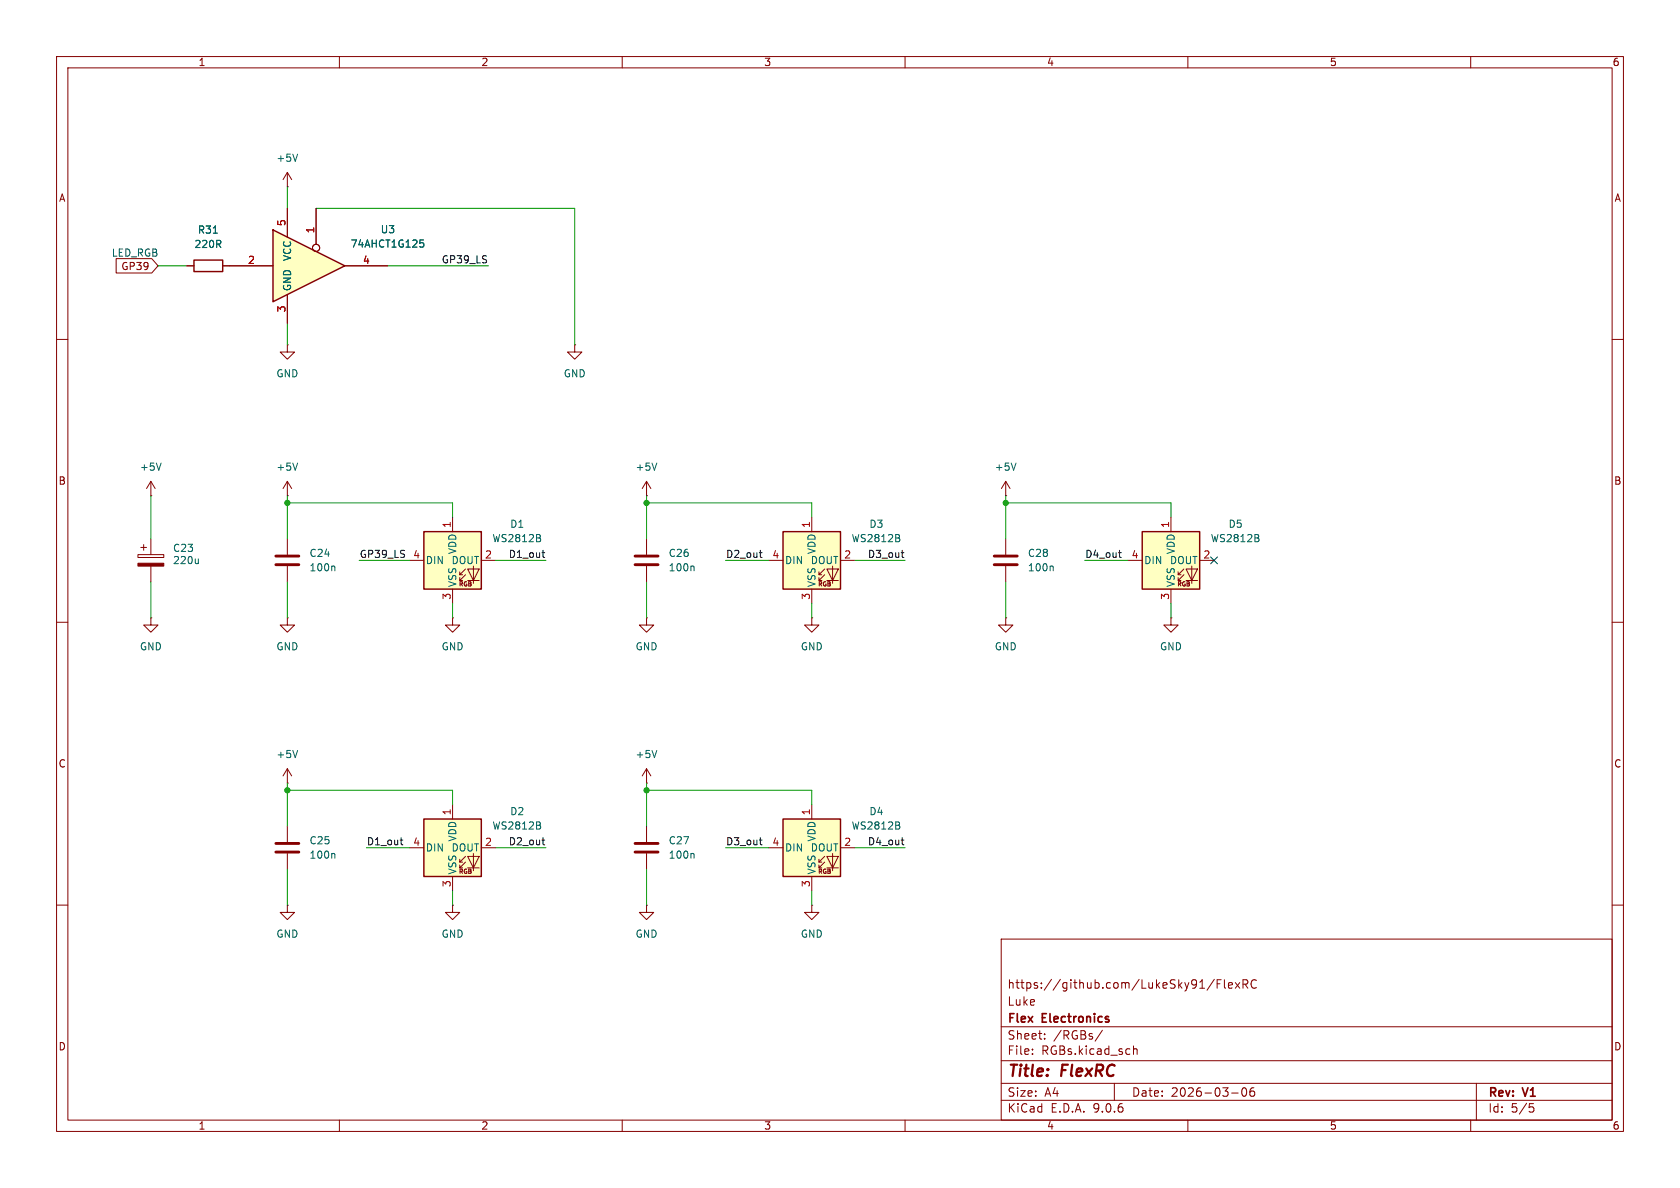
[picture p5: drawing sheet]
(kicad_sch
 (version 20250114)
 (generator "eeschema")
 (generator_version "9.0")
 (paper "A4")
 (title_block
  (title "FlexRC")
  (date "2026-03-06")
  (rev "V1")
  (company "Flex Electronics")
  (comment 1 "Luke")
  (comment 2 "https://github.com/LukeSky91/FlexRC"))
 (lib_symbols
  (symbol "74xGxx:74AHCT1G125" (exclude_from_sim no) (in_bom yes) (on_board yes)
   (property "Reference" "U" (at -2.54 3.81 0) (effects (font (size 1.27 1.27))))
   (property "Value" "74AHCT1G125" (at 0 -3.81 0) (effects (font (size 1.27 1.27))))
   (property "Footprint" "" (at 0 0 0) (effects (font (size 1.27 1.27)) (hide yes)))
   (property "Datasheet" "http://www.ti.com/lit/sg/scyt129e/scyt129e.pdf" (at 0 0 0) (effects (font (size 1.27 1.27)) (hide yes)))
   (property "Description" "Single Buffer Gate Tri-State, Low-Voltage CMOS" (at 0 0 0) (effects (font (size 1.27 1.27)) (hide yes)))
   (symbol "74AHCT1G125_0_1"
    (polyline (pts (xy -7.62 6.35) (xy -7.62 -6.35) (xy 5.08 0) (xy -7.62 6.35)) (stroke (width 0.254) (type default)) (fill (type background))))
   (symbol "74AHCT1G125_1_1"
    (pin input line (at -15.24 0 0) (length 7.62) (name "~" (effects (font (size 1.27 1.27)))) (number "2" (effects (font (size 1.27 1.27)))))
    (pin power_in line (at -5.08 10.16 270) (length 5.08) (name "VCC" (effects (font (size 1.27 1.27)))) (number "5" (effects (font (size 1.27 1.27)))))
    (pin power_in line (at -5.08 -10.16 90) (length 5.08) (name "GND" (effects (font (size 1.27 1.27)))) (number "3" (effects (font (size 1.27 1.27)))))
    (pin input inverted (at 0 10.16 270) (length 7.62) (name "~" (effects (font (size 1.27 1.27)))) (number "1" (effects (font (size 1.27 1.27)))))
    (pin tri_state line (at 12.7 0 180) (length 7.62) (name "~" (effects (font (size 1.27 1.27)))) (number "4" (effects (font (size 1.27 1.27))))))
   (embedded_fonts no))
  (symbol "Device:C"
   (pin_numbers (hide yes))
   (pin_names
    (offset 0.254)) (exclude_from_sim no) (in_bom yes) (on_board yes)
   (property "Reference" "C" (at 0.635 2.54 0) (effects (font (size 1.27 1.27)) (justify left)))
   (property "Value" "C" (at 0.635 -2.54 0) (effects (font (size 1.27 1.27)) (justify left)))
   (property "Footprint" "" (at 0.9652 -3.81 0) (effects (font (size 1.27 1.27)) (hide yes)))
   (property "Datasheet" "~" (at 0 0 0) (effects (font (size 1.27 1.27)) (hide yes)))
   (property "Description" "Unpolarized capacitor" (at 0 0 0) (effects (font (size 1.27 1.27)) (hide yes)))
   (symbol "C_0_1"
    (polyline (pts (xy -2.032 0.762) (xy 2.032 0.762)) (stroke (width 0.508) (type default)) (fill (type none)))
    (polyline (pts (xy -2.032 -0.762) (xy 2.032 -0.762)) (stroke (width 0.508) (type default)) (fill (type none))))
   (symbol "C_1_1"
    (pin passive line (at 0 3.81 270) (length 2.794) (name "~" (effects (font (size 1.27 1.27)))) (number "1" (effects (font (size 1.27 1.27)))))
    (pin passive line (at 0 -3.81 90) (length 2.794) (name "~" (effects (font (size 1.27 1.27)))) (number "2" (effects (font (size 1.27 1.27))))))
   (embedded_fonts no))
  (symbol "Device:C_Polarized"
   (pin_numbers (hide yes))
   (pin_names
    (offset 0.254)) (exclude_from_sim no) (in_bom yes) (on_board yes)
   (property "Reference" "C" (at 0.635 2.54 0) (effects (font (size 1.27 1.27)) (justify left)))
   (property "Value" "C_Polarized" (at 0.635 -2.54 0) (effects (font (size 1.27 1.27)) (justify left)))
   (property "Footprint" "" (at 0.9652 -3.81 0) (effects (font (size 1.27 1.27)) (hide yes)))
   (property "Datasheet" "~" (at 0 0 0) (effects (font (size 1.27 1.27)) (hide yes)))
   (property "Description" "Polarized capacitor" (at 0 0 0) (effects (font (size 1.27 1.27)) (hide yes)))
   (symbol "C_Polarized_0_1"
    (rectangle (start -2.286 0.508) (end 2.286 1.016) (stroke (width 0) (type default)) (fill (type none)))
    (polyline (pts (xy -1.778 2.286) (xy -0.762 2.286)) (stroke (width 0) (type default)) (fill (type none)))
    (polyline (pts (xy -1.27 2.794) (xy -1.27 1.778)) (stroke (width 0) (type default)) (fill (type none)))
    (rectangle (start 2.286 -0.508) (end -2.286 -1.016) (stroke (width 0) (type default)) (fill (type outline))))
   (symbol "C_Polarized_1_1"
    (pin passive line (at 0 3.81 270) (length 2.794) (name "~" (effects (font (size 1.27 1.27)))) (number "1" (effects (font (size 1.27 1.27)))))
    (pin passive line (at 0 -3.81 90) (length 2.794) (name "~" (effects (font (size 1.27 1.27)))) (number "2" (effects (font (size 1.27 1.27))))))
   (embedded_fonts no))
  (symbol "Device:R"
   (pin_numbers (hide yes))
   (pin_names
    (offset 0)) (exclude_from_sim no) (in_bom yes) (on_board yes)
   (property "Reference" "R" (at 2.032 0 90) (effects (font (size 1.27 1.27))))
   (property "Value" "R" (at 0 0 90) (effects (font (size 1.27 1.27))))
   (property "Footprint" "" (at -1.778 0 90) (effects (font (size 1.27 1.27)) (hide yes)))
   (property "Datasheet" "~" (at 0 0 0) (effects (font (size 1.27 1.27)) (hide yes)))
   (property "Description" "Resistor" (at 0 0 0) (effects (font (size 1.27 1.27)) (hide yes)))
   (symbol "R_0_1"
    (rectangle (start -1.016 -2.54) (end 1.016 2.54) (stroke (width 0.254) (type default)) (fill (type none))))
   (symbol "R_1_1"
    (pin passive line (at 0 3.81 270) (length 1.27) (name "~" (effects (font (size 1.27 1.27)))) (number "1" (effects (font (size 1.27 1.27)))))
    (pin passive line (at 0 -3.81 90) (length 1.27) (name "~" (effects (font (size 1.27 1.27)))) (number "2" (effects (font (size 1.27 1.27))))))
   (embedded_fonts no))
  (symbol "LED:WS2812B"
   (pin_names
    (offset 0.254)) (exclude_from_sim no) (in_bom yes) (on_board yes)
   (property "Reference" "D" (at 5.08 5.715 0) (effects (font (size 1.27 1.27)) (justify right bottom)))
   (property "Value" "WS2812B" (at 1.27 -5.715 0) (effects (font (size 1.27 1.27)) (justify left top)))
   (property "Footprint" "LED_SMD:LED_WS2812B_PLCC4_5.0x5.0mm_P3.2mm" (at 1.27 -7.62 0) (effects (font (size 1.27 1.27)) (justify left top) (hide yes)))
   (property "Datasheet" "https://cdn-shop.adafruit.com/datasheets/WS2812B.pdf" (at 2.54 -9.525 0) (effects (font (size 1.27 1.27)) (justify left top) (hide yes)))
   (property "Description" "RGB LED with integrated controller" (at 0 0 0) (effects (font (size 1.27 1.27)) (hide yes)))
   (symbol "WS2812B_0_0"
    (text "RGB" (at 2.286 -4.191 0) (effects (font (size 0.762 0.762)))))
   (symbol "WS2812B_0_1"
    (polyline (pts (xy 1.27 -2.54) (xy 1.778 -2.54)) (stroke (width 0) (type default)) (fill (type none)))
    (polyline (pts (xy 1.27 -3.556) (xy 1.778 -3.556)) (stroke (width 0) (type default)) (fill (type none)))
    (polyline (pts (xy 2.286 -1.524) (xy 1.27 -2.54) (xy 1.27 -2.032)) (stroke (width 0) (type default)) (fill (type none)))
    (polyline (pts (xy 2.286 -2.54) (xy 1.27 -3.556) (xy 1.27 -3.048)) (stroke (width 0) (type default)) (fill (type none)))
    (polyline (pts (xy 3.683 -1.016) (xy 3.683 -3.556) (xy 3.683 -4.064)) (stroke (width 0) (type default)) (fill (type none)))
    (polyline (pts (xy 4.699 -1.524) (xy 2.667 -1.524) (xy 3.683 -3.556) (xy 4.699 -1.524)) (stroke (width 0) (type default)) (fill (type none)))
    (polyline (pts (xy 4.699 -3.556) (xy 2.667 -3.556)) (stroke (width 0) (type default)) (fill (type none)))
    (rectangle (start 5.08 5.08) (end -5.08 -5.08) (stroke (width 0.254) (type default)) (fill (type background))))
   (symbol "WS2812B_1_1"
    (pin input line (at -7.62 0 0) (length 2.54) (name "DIN" (effects (font (size 1.27 1.27)))) (number "4" (effects (font (size 1.27 1.27)))))
    (pin power_in line (at 0 7.62 270) (length 2.54) (name "VDD" (effects (font (size 1.27 1.27)))) (number "1" (effects (font (size 1.27 1.27)))))
    (pin power_in line (at 0 -7.62 90) (length 2.54) (name "VSS" (effects (font (size 1.27 1.27)))) (number "3" (effects (font (size 1.27 1.27)))))
    (pin output line (at 7.62 0 180) (length 2.54) (name "DOUT" (effects (font (size 1.27 1.27)))) (number "2" (effects (font (size 1.27 1.27))))))
   (embedded_fonts no))
  (symbol "power:+5V"
   (power)
   (pin_numbers (hide yes))
   (pin_names
    (offset 0) (hide yes)) (exclude_from_sim no) (in_bom yes) (on_board yes)
   (property "Reference" "#PWR" (at 0 -3.81 0) (effects (font (size 1.27 1.27)) (hide yes)))
   (property "Value" "+5V" (at 0 3.556 0) (effects (font (size 1.27 1.27))))
   (property "Footprint" "" (at 0 0 0) (effects (font (size 1.27 1.27)) (hide yes)))
   (property "Datasheet" "" (at 0 0 0) (effects (font (size 1.27 1.27)) (hide yes)))
   (property "Description" "Power symbol creates a global label with name \"+5V\"" (at 0 0 0) (effects (font (size 1.27 1.27)) (hide yes)))
   (symbol "+5V_0_1"
    (polyline (pts (xy -0.762 1.27) (xy 0 2.54)) (stroke (width 0) (type default)) (fill (type none)))
    (polyline (pts (xy 0 2.54) (xy 0.762 1.27)) (stroke (width 0) (type default)) (fill (type none)))
    (polyline (pts (xy 0 0) (xy 0 2.54)) (stroke (width 0) (type default)) (fill (type none))))
   (symbol "+5V_1_1"
    (pin power_in line (at 0 0 90) (length 0) (name "~" (effects (font (size 1.27 1.27)))) (number "1" (effects (font (size 1.27 1.27))))))
   (embedded_fonts no))
  (symbol "power:GND"
   (power)
   (pin_numbers (hide yes))
   (pin_names
    (offset 0) (hide yes)) (exclude_from_sim no) (in_bom yes) (on_board yes)
   (property "Reference" "#PWR" (at 0 -6.35 0) (effects (font (size 1.27 1.27)) (hide yes)))
   (property "Value" "GND" (at 0 -3.81 0) (effects (font (size 1.27 1.27))))
   (property "Footprint" "" (at 0 0 0) (effects (font (size 1.27 1.27)) (hide yes)))
   (property "Datasheet" "" (at 0 0 0) (effects (font (size 1.27 1.27)) (hide yes)))
   (property "Description" "Power symbol creates a global label with name \"GND\" , ground" (at 0 0 0) (effects (font (size 1.27 1.27)) (hide yes)))
   (symbol "GND_0_1"
    (polyline (pts (xy 0 0) (xy 0 -1.27) (xy 1.27 -1.27) (xy 0 -2.54) (xy -1.27 -1.27) (xy 0 -1.27)) (stroke (width 0) (type default)) (fill (type none))))
   (symbol "GND_1_1"
    (pin power_in line (at 0 0 270) (length 0) (name "~" (effects (font (size 1.27 1.27)))) (number "1" (effects (font (size 1.27 1.27))))))
   (embedded_fonts no)))
 (text "LED_RGB"
  (exclude_from_sim no)
  (at 23.876 44.958 0)
  (effects (font (size 1.27 1.27))))
 (junction
  (at 114.3 139.7)
  (diameter 0)
  (color 0 0 0 0))
 (junction
  (at 114.3 88.9)
  (diameter 0)
  (color 0 0 0 0))
 (junction
  (at 50.8 88.9)
  (diameter 0)
  (color 0 0 0 0))
 (junction
  (at 177.8 88.9)
  (diameter 0)
  (color 0 0 0 0))
 (junction
  (at 50.8 139.7)
  (diameter 0)
  (color 0 0 0 0))
 (no_connect
  (at 214.63 99.06))
 (wire
  (pts (xy 50.8 139.7) (xy 80.01 139.7))
  (stroke (width 0) (type default)))
 (wire
  (pts (xy 80.01 109.22) (xy 80.01 106.68))
  (stroke (width 0) (type default)))
 (wire
  (pts (xy 64.77 149.86) (xy 72.39 149.86))
  (stroke (width 0) (type default)))
 (wire
  (pts (xy 128.27 149.86) (xy 135.89 149.86))
  (stroke (width 0) (type default)))
 (wire
  (pts (xy 151.13 149.86) (xy 160.02 149.86))
  (stroke (width 0) (type default)))
 (wire
  (pts (xy 50.8 88.9) (xy 80.01 88.9))
  (stroke (width 0) (type default)))
 (wire
  (pts (xy 114.3 146.05) (xy 114.3 139.7))
  (stroke (width 0) (type default)))
 (wire
  (pts (xy 87.63 99.06) (xy 96.52 99.06))
  (stroke (width 0) (type default)))
 (wire
  (pts (xy 143.51 88.9) (xy 143.51 91.44))
  (stroke (width 0) (type default)))
 (wire
  (pts (xy 50.8 102.87) (xy 50.8 109.22))
  (stroke (width 0) (type default)))
 (wire
  (pts (xy 80.01 88.9) (xy 80.01 91.44))
  (stroke (width 0) (type default)))
 (wire
  (pts (xy 114.3 95.25) (xy 114.3 88.9))
  (stroke (width 0) (type default)))
 (wire
  (pts (xy 33.02 46.99) (xy 27.94 46.99))
  (stroke (width 0) (type default)))
 (wire
  (pts (xy 114.3 138.43) (xy 114.3 139.7))
  (stroke (width 0) (type default)))
 (wire
  (pts (xy 68.58 46.99) (xy 86.36 46.99))
  (stroke (width 0) (type default)))
 (wire
  (pts (xy 80.01 139.7) (xy 80.01 142.24))
  (stroke (width 0) (type default)))
 (wire
  (pts (xy 143.51 160.02) (xy 143.51 157.48))
  (stroke (width 0) (type default)))
 (wire
  (pts (xy 55.88 36.83) (xy 101.6 36.83))
  (stroke (width 0) (type default)))
 (wire
  (pts (xy 151.13 99.06) (xy 160.02 99.06))
  (stroke (width 0) (type default)))
 (wire
  (pts (xy 26.67 102.87) (xy 26.67 109.22))
  (stroke (width 0) (type default)))
 (wire
  (pts (xy 177.8 95.25) (xy 177.8 88.9))
  (stroke (width 0) (type default)))
 (wire
  (pts (xy 50.8 33.02) (xy 50.8 36.83))
  (stroke (width 0) (type default)))
 (wire
  (pts (xy 50.8 138.43) (xy 50.8 139.7))
  (stroke (width 0) (type default)))
 (wire
  (pts (xy 26.67 87.63) (xy 26.67 95.25))
  (stroke (width 0) (type default)))
 (wire
  (pts (xy 101.6 36.83) (xy 101.6 60.96))
  (stroke (width 0) (type default)))
 (wire
  (pts (xy 50.8 88.9) (xy 50.8 95.25))
  (stroke (width 0) (type default)))
 (wire
  (pts (xy 143.51 139.7) (xy 143.51 142.24))
  (stroke (width 0) (type default)))
 (wire
  (pts (xy 191.77 99.06) (xy 199.39 99.06))
  (stroke (width 0) (type default)))
 (wire
  (pts (xy 80.01 160.02) (xy 80.01 157.48))
  (stroke (width 0) (type default)))
 (wire
  (pts (xy 207.01 88.9) (xy 207.01 91.44))
  (stroke (width 0) (type default)))
 (wire
  (pts (xy 114.3 153.67) (xy 114.3 160.02))
  (stroke (width 0) (type default)))
 (wire
  (pts (xy 114.3 139.7) (xy 143.51 139.7))
  (stroke (width 0) (type default)))
 (wire
  (pts (xy 114.3 88.9) (xy 143.51 88.9))
  (stroke (width 0) (type default)))
 (wire
  (pts (xy 177.8 102.87) (xy 177.8 109.22))
  (stroke (width 0) (type default)))
 (wire
  (pts (xy 87.63 149.86) (xy 96.52 149.86))
  (stroke (width 0) (type default)))
 (wire
  (pts (xy 207.01 109.22) (xy 207.01 106.68))
  (stroke (width 0) (type default)))
 (wire
  (pts (xy 50.8 87.63) (xy 50.8 88.9))
  (stroke (width 0) (type default)))
 (wire
  (pts (xy 114.3 87.63) (xy 114.3 88.9))
  (stroke (width 0) (type default)))
 (wire
  (pts (xy 177.8 88.9) (xy 207.01 88.9))
  (stroke (width 0) (type default)))
 (wire
  (pts (xy 50.8 57.15) (xy 50.8 60.96))
  (stroke (width 0) (type default)))
 (wire
  (pts (xy 177.8 87.63) (xy 177.8 88.9))
  (stroke (width 0) (type default)))
 (wire
  (pts (xy 50.8 153.67) (xy 50.8 160.02))
  (stroke (width 0) (type default)))
 (wire
  (pts (xy 128.27 99.06) (xy 135.89 99.06))
  (stroke (width 0) (type default)))
 (wire
  (pts (xy 114.3 102.87) (xy 114.3 109.22))
  (stroke (width 0) (type default)))
 (wire
  (pts (xy 63.5 99.06) (xy 72.39 99.06))
  (stroke (width 0) (type default)))
 (wire
  (pts (xy 50.8 146.05) (xy 50.8 139.7))
  (stroke (width 0) (type default)))
 (wire
  (pts (xy 143.51 109.22) (xy 143.51 106.68))
  (stroke (width 0) (type default)))
 (label "D2_out"
  (at 96.52 149.86 180)
  (effects (font (size 1.27 1.27)) (justify right bottom)))
 (label "D4_out"
  (at 191.77 99.06 0)
  (effects (font (size 1.27 1.27)) (justify left bottom)))
 (label "D2_out"
  (at 128.27 99.06 0)
  (effects (font (size 1.27 1.27)) (justify left bottom)))
 (label "D4_out"
  (at 160.02 149.86 180)
  (effects (font (size 1.27 1.27)) (justify right bottom)))
 (label "D1_out"
  (at 96.52 99.06 180)
  (effects (font (size 1.27 1.27)) (justify right bottom)))
 (label "D3_out"
  (at 160.02 99.06 180)
  (effects (font (size 1.27 1.27)) (justify right bottom)))
 (label "GP39_LS"
  (at 86.36 46.99 180)
  (effects (font (size 1.27 1.27)) (justify right bottom)))
 (label "D3_out"
  (at 128.27 149.86 0)
  (effects (font (size 1.27 1.27)) (justify left bottom)))
 (label "D1_out"
  (at 64.77 149.86 0)
  (effects (font (size 1.27 1.27)) (justify left bottom)))
 (label "GP39_LS"
  (at 63.5 99.06 0)
  (effects (font (size 1.27 1.27)) (justify left bottom)))
 (global_label "GP39"
  (shape input)
  (at 27.94 46.99 180)
  (fields_autoplaced yes)
  (effects (font (size 1.27 1.27)) (justify right))
  (property "Intersheetrefs" "${INTERSHEET_REFS}" (at 19.9958 46.99 0) (effects (font (size 1.27 1.27)) (justify right) (hide yes))))
 (symbol
  (lib_id "74xGxx:74AHCT1G125")
  (at 55.88 46.99 0)
  (unit 1)
  (exclude_from_sim no)
  (in_bom yes)
  (on_board yes)
  (dnp no)
  (fields_autoplaced yes)
  (property "Reference" "U3" (at 68.58 40.5698 0) (effects (font (size 1.27 1.27))))
  (property "Value" "74AHCT1G125" (at 68.58 43.1098 0) (effects (font (size 1.27 1.27))))
  (property "Footprint" "Package_TO_SOT_SMD:SOT-353_SC-70-5_Handsoldering" (at 55.88 46.99 0) (effects (font (size 1.27 1.27)) (hide yes)))
  (property "Datasheet" "http://www.ti.com/lit/sg/scyt129e/scyt129e.pdf" (at 55.88 46.99 0) (effects (font (size 1.27 1.27)) (hide yes)))
  (property "Description" "Single Buffer Gate Tri-State, Low-Voltage CMOS" (at 55.88 46.99 0) (effects (font (size 1.27 1.27)) (hide yes)))
  (pin "1")
  (pin "5")
  (pin "3")
  (pin "2")
  (pin "4"))
 (symbol
  (lib_id "power:GND")
  (at 207.01 109.22 0)
  (unit 1)
  (exclude_from_sim no)
  (in_bom yes)
  (on_board yes)
  (dnp no)
  (fields_autoplaced yes)
  (property "Reference" "#PWR083" (at 207.01 115.57 0) (effects (font (size 1.27 1.27)) (hide yes)))
  (property "Value" "GND" (at 207.01 114.3 0) (effects (font (size 1.27 1.27))))
  (property "Footprint" "" (at 207.01 109.22 0) (effects (font (size 1.27 1.27)) (hide yes)))
  (property "Datasheet" "" (at 207.01 109.22 0) (effects (font (size 1.27 1.27)) (hide yes)))
  (property "Description" "Power symbol creates a global label with name \"GND\" , ground" (at 207.01 109.22 0) (effects (font (size 1.27 1.27)) (hide yes)))
  (pin "1"))
 (symbol
  (lib_id "power:GND")
  (at 50.8 109.22 0)
  (unit 1)
  (exclude_from_sim no)
  (in_bom yes)
  (on_board yes)
  (dnp no)
  (fields_autoplaced yes)
  (property "Reference" "#PWR069" (at 50.8 115.57 0) (effects (font (size 1.27 1.27)) (hide yes)))
  (property "Value" "GND" (at 50.8 114.3 0) (effects (font (size 1.27 1.27))))
  (property "Footprint" "" (at 50.8 109.22 0) (effects (font (size 1.27 1.27)) (hide yes)))
  (property "Datasheet" "" (at 50.8 109.22 0) (effects (font (size 1.27 1.27)) (hide yes)))
  (property "Description" "Power symbol creates a global label with name \"GND\" , ground" (at 50.8 109.22 0) (effects (font (size 1.27 1.27)) (hide yes)))
  (pin "1"))
 (symbol
  (lib_id "power:GND")
  (at 101.6 60.96 0)
  (unit 1)
  (exclude_from_sim no)
  (in_bom yes)
  (on_board yes)
  (dnp no)
  (property "Reference" "#PWR074" (at 101.6 67.31 0) (effects (font (size 1.27 1.27)) (hide yes)))
  (property "Value" "GND" (at 101.6 66.04 0) (effects (font (size 1.27 1.27))))
  (property "Footprint" "" (at 101.6 60.96 0) (effects (font (size 1.27 1.27)) (hide yes)))
  (property "Datasheet" "" (at 101.6 60.96 0) (effects (font (size 1.27 1.27)) (hide yes)))
  (property "Description" "Power symbol creates a global label with name \"GND\" , ground" (at 101.6 60.96 0) (effects (font (size 1.27 1.27)) (hide yes)))
  (pin "1"))
 (symbol
  (lib_id "power:+5V")
  (at 26.67 87.63 0)
  (unit 1)
  (exclude_from_sim no)
  (in_bom yes)
  (on_board yes)
  (dnp no)
  (fields_autoplaced yes)
  (property "Reference" "#PWR064" (at 26.67 91.44 0) (effects (font (size 1.27 1.27)) (hide yes)))
  (property "Value" "+5V" (at 26.67 82.55 0) (effects (font (size 1.27 1.27))))
  (property "Footprint" "" (at 26.67 87.63 0) (effects (font (size 1.27 1.27)) (hide yes)))
  (property "Datasheet" "" (at 26.67 87.63 0) (effects (font (size 1.27 1.27)) (hide yes)))
  (property "Description" "Power symbol creates a global label with name \"+5V\"" (at 26.67 87.63 0) (effects (font (size 1.27 1.27)) (hide yes)))
  (pin "1"))
 (symbol
  (lib_id "power:GND")
  (at 80.01 109.22 0)
  (unit 1)
  (exclude_from_sim no)
  (in_bom yes)
  (on_board yes)
  (dnp no)
  (fields_autoplaced yes)
  (property "Reference" "#PWR072" (at 80.01 115.57 0) (effects (font (size 1.27 1.27)) (hide yes)))
  (property "Value" "GND" (at 80.01 114.3 0) (effects (font (size 1.27 1.27))))
  (property "Footprint" "" (at 80.01 109.22 0) (effects (font (size 1.27 1.27)) (hide yes)))
  (property "Datasheet" "" (at 80.01 109.22 0) (effects (font (size 1.27 1.27)) (hide yes)))
  (property "Description" "Power symbol creates a global label with name \"GND\" , ground" (at 80.01 109.22 0) (effects (font (size 1.27 1.27)) (hide yes)))
  (pin "1"))
 (symbol
  (lib_id "power:GND")
  (at 143.51 109.22 0)
  (unit 1)
  (exclude_from_sim no)
  (in_bom yes)
  (on_board yes)
  (dnp no)
  (fields_autoplaced yes)
  (property "Reference" "#PWR079" (at 143.51 115.57 0) (effects (font (size 1.27 1.27)) (hide yes)))
  (property "Value" "GND" (at 143.51 114.3 0) (effects (font (size 1.27 1.27))))
  (property "Footprint" "" (at 143.51 109.22 0) (effects (font (size 1.27 1.27)) (hide yes)))
  (property "Datasheet" "" (at 143.51 109.22 0) (effects (font (size 1.27 1.27)) (hide yes)))
  (property "Description" "Power symbol creates a global label with name \"GND\" , ground" (at 143.51 109.22 0) (effects (font (size 1.27 1.27)) (hide yes)))
  (pin "1"))
 (symbol
  (lib_id "Device:R")
  (at 36.83 46.99 90)
  (unit 1)
  (exclude_from_sim no)
  (in_bom yes)
  (on_board yes)
  (dnp no)
  (fields_autoplaced yes)
  (property "Reference" "R31" (at 36.83 40.64 90) (effects (font (size 1.27 1.27))))
  (property "Value" "220R" (at 36.83 43.18 90) (effects (font (size 1.27 1.27))))
  (property "Footprint" "Resistor_SMD:R_1206_3216Metric_Pad1.30x1.75mm_HandSolder" (at 36.83 48.768 90) (effects (font (size 1.27 1.27)) (hide yes)))
  (property "Datasheet" "~" (at 36.83 46.99 0) (effects (font (size 1.27 1.27)) (hide yes)))
  (property "Description" "Resistor" (at 36.83 46.99 0) (effects (font (size 1.27 1.27)) (hide yes)))
  (pin "2")
  (pin "1"))
 (symbol
  (lib_id "power:+5V")
  (at 114.3 87.63 0)
  (unit 1)
  (exclude_from_sim no)
  (in_bom yes)
  (on_board yes)
  (dnp no)
  (fields_autoplaced yes)
  (property "Reference" "#PWR075" (at 114.3 91.44 0) (effects (font (size 1.27 1.27)) (hide yes)))
  (property "Value" "+5V" (at 114.3 82.55 0) (effects (font (size 1.27 1.27))))
  (property "Footprint" "" (at 114.3 87.63 0) (effects (font (size 1.27 1.27)) (hide yes)))
  (property "Datasheet" "" (at 114.3 87.63 0) (effects (font (size 1.27 1.27)) (hide yes)))
  (property "Description" "Power symbol creates a global label with name \"+5V\"" (at 114.3 87.63 0) (effects (font (size 1.27 1.27)) (hide yes)))
  (pin "1"))
 (symbol
  (lib_id "power:+5V")
  (at 50.8 87.63 0)
  (unit 1)
  (exclude_from_sim no)
  (in_bom yes)
  (on_board yes)
  (dnp no)
  (fields_autoplaced yes)
  (property "Reference" "#PWR068" (at 50.8 91.44 0) (effects (font (size 1.27 1.27)) (hide yes)))
  (property "Value" "+5V" (at 50.8 82.55 0) (effects (font (size 1.27 1.27))))
  (property "Footprint" "" (at 50.8 87.63 0) (effects (font (size 1.27 1.27)) (hide yes)))
  (property "Datasheet" "" (at 50.8 87.63 0) (effects (font (size 1.27 1.27)) (hide yes)))
  (property "Description" "Power symbol creates a global label with name \"+5V\"" (at 50.8 87.63 0) (effects (font (size 1.27 1.27)) (hide yes)))
  (pin "1"))
 (symbol
  (lib_id "power:GND")
  (at 26.67 109.22 0)
  (unit 1)
  (exclude_from_sim no)
  (in_bom yes)
  (on_board yes)
  (dnp no)
  (fields_autoplaced yes)
  (property "Reference" "#PWR065" (at 26.67 115.57 0) (effects (font (size 1.27 1.27)) (hide yes)))
  (property "Value" "GND" (at 26.67 114.3 0) (effects (font (size 1.27 1.27))))
  (property "Footprint" "" (at 26.67 109.22 0) (effects (font (size 1.27 1.27)) (hide yes)))
  (property "Datasheet" "" (at 26.67 109.22 0) (effects (font (size 1.27 1.27)) (hide yes)))
  (property "Description" "Power symbol creates a global label with name \"GND\" , ground" (at 26.67 109.22 0) (effects (font (size 1.27 1.27)) (hide yes)))
  (pin "1"))
 (symbol
  (lib_id "Device:C_Polarized")
  (at 26.67 99.06 0)
  (unit 1)
  (exclude_from_sim no)
  (in_bom yes)
  (on_board yes)
  (dnp no)
  (fields_autoplaced yes)
  (property "Reference" "C23" (at 30.48 96.9009 0) (effects (font (size 1.27 1.27)) (justify left)))
  (property "Value" "220u" (at 30.48 99.06 0) (effects (font (size 1.27 1.27)) (justify left)))
  (property "Footprint" "Capacitor_THT:CP_Radial_Tantal_D6.0mm_P2.50mm" (at 27.6352 102.87 0) (effects (font (size 1.27 1.27)) (hide yes)))
  (property "Datasheet" "~" (at 26.67 99.06 0) (effects (font (size 1.27 1.27)) (hide yes)))
  (property "Description" "Polarized capacitor" (at 26.67 99.06 0) (effects (font (size 1.27 1.27)) (hide yes)))
  (pin "2")
  (pin "1"))
 (symbol
  (lib_id "power:GND")
  (at 80.01 160.02 0)
  (unit 1)
  (exclude_from_sim no)
  (in_bom yes)
  (on_board yes)
  (dnp no)
  (fields_autoplaced yes)
  (property "Reference" "#PWR073" (at 80.01 166.37 0) (effects (font (size 1.27 1.27)) (hide yes)))
  (property "Value" "GND" (at 80.01 165.1 0) (effects (font (size 1.27 1.27))))
  (property "Footprint" "" (at 80.01 160.02 0) (effects (font (size 1.27 1.27)) (hide yes)))
  (property "Datasheet" "" (at 80.01 160.02 0) (effects (font (size 1.27 1.27)) (hide yes)))
  (property "Description" "Power symbol creates a global label with name \"GND\" , ground" (at 80.01 160.02 0) (effects (font (size 1.27 1.27)) (hide yes)))
  (pin "1"))
 (symbol
  (lib_id "power:GND")
  (at 177.8 109.22 0)
  (unit 1)
  (exclude_from_sim no)
  (in_bom yes)
  (on_board yes)
  (dnp no)
  (fields_autoplaced yes)
  (property "Reference" "#PWR082" (at 177.8 115.57 0) (effects (font (size 1.27 1.27)) (hide yes)))
  (property "Value" "GND" (at 177.8 114.3 0) (effects (font (size 1.27 1.27))))
  (property "Footprint" "" (at 177.8 109.22 0) (effects (font (size 1.27 1.27)) (hide yes)))
  (property "Datasheet" "" (at 177.8 109.22 0) (effects (font (size 1.27 1.27)) (hide yes)))
  (property "Description" "Power symbol creates a global label with name \"GND\" , ground" (at 177.8 109.22 0) (effects (font (size 1.27 1.27)) (hide yes)))
  (pin "1"))
 (symbol
  (lib_id "power:GND")
  (at 114.3 160.02 0)
  (unit 1)
  (exclude_from_sim no)
  (in_bom yes)
  (on_board yes)
  (dnp no)
  (fields_autoplaced yes)
  (property "Reference" "#PWR078" (at 114.3 166.37 0) (effects (font (size 1.27 1.27)) (hide yes)))
  (property "Value" "GND" (at 114.3 165.1 0) (effects (font (size 1.27 1.27))))
  (property "Footprint" "" (at 114.3 160.02 0) (effects (font (size 1.27 1.27)) (hide yes)))
  (property "Datasheet" "" (at 114.3 160.02 0) (effects (font (size 1.27 1.27)) (hide yes)))
  (property "Description" "Power symbol creates a global label with name \"GND\" , ground" (at 114.3 160.02 0) (effects (font (size 1.27 1.27)) (hide yes)))
  (pin "1"))
 (symbol
  (lib_id "power:+5V")
  (at 114.3 138.43 0)
  (unit 1)
  (exclude_from_sim no)
  (in_bom yes)
  (on_board yes)
  (dnp no)
  (fields_autoplaced yes)
  (property "Reference" "#PWR077" (at 114.3 142.24 0) (effects (font (size 1.27 1.27)) (hide yes)))
  (property "Value" "+5V" (at 114.3 133.35 0) (effects (font (size 1.27 1.27))))
  (property "Footprint" "" (at 114.3 138.43 0) (effects (font (size 1.27 1.27)) (hide yes)))
  (property "Datasheet" "" (at 114.3 138.43 0) (effects (font (size 1.27 1.27)) (hide yes)))
  (property "Description" "Power symbol creates a global label with name \"+5V\"" (at 114.3 138.43 0) (effects (font (size 1.27 1.27)) (hide yes)))
  (pin "1"))
 (symbol
  (lib_id "power:GND")
  (at 114.3 109.22 0)
  (unit 1)
  (exclude_from_sim no)
  (in_bom yes)
  (on_board yes)
  (dnp no)
  (fields_autoplaced yes)
  (property "Reference" "#PWR076" (at 114.3 115.57 0) (effects (font (size 1.27 1.27)) (hide yes)))
  (property "Value" "GND" (at 114.3 114.3 0) (effects (font (size 1.27 1.27))))
  (property "Footprint" "" (at 114.3 109.22 0) (effects (font (size 1.27 1.27)) (hide yes)))
  (property "Datasheet" "" (at 114.3 109.22 0) (effects (font (size 1.27 1.27)) (hide yes)))
  (property "Description" "Power symbol creates a global label with name \"GND\" , ground" (at 114.3 109.22 0) (effects (font (size 1.27 1.27)) (hide yes)))
  (pin "1"))
 (symbol
  (lib_id "power:GND")
  (at 143.51 160.02 0)
  (unit 1)
  (exclude_from_sim no)
  (in_bom yes)
  (on_board yes)
  (dnp no)
  (fields_autoplaced yes)
  (property "Reference" "#PWR080" (at 143.51 166.37 0) (effects (font (size 1.27 1.27)) (hide yes)))
  (property "Value" "GND" (at 143.51 165.1 0) (effects (font (size 1.27 1.27))))
  (property "Footprint" "" (at 143.51 160.02 0) (effects (font (size 1.27 1.27)) (hide yes)))
  (property "Datasheet" "" (at 143.51 160.02 0) (effects (font (size 1.27 1.27)) (hide yes)))
  (property "Description" "Power symbol creates a global label with name \"GND\" , ground" (at 143.51 160.02 0) (effects (font (size 1.27 1.27)) (hide yes)))
  (pin "1"))
 (symbol
  (lib_id "LED:WS2812B")
  (at 207.01 99.06 0)
  (unit 1)
  (exclude_from_sim no)
  (in_bom yes)
  (on_board yes)
  (dnp no)
  (fields_autoplaced yes)
  (property "Reference" "D5" (at 218.44 92.6398 0) (effects (font (size 1.27 1.27))))
  (property "Value" "WS2812B" (at 218.44 95.1798 0) (effects (font (size 1.27 1.27))))
  (property "Footprint" "LED_SMD:LED_WS2812B_PLCC4_5.0x5.0mm_P3.2mm" (at 208.28 106.68 0) (effects (font (size 1.27 1.27)) (justify left top) (hide yes)))
  (property "Datasheet" "https://cdn-shop.adafruit.com/datasheets/WS2812B.pdf" (at 209.55 108.585 0) (effects (font (size 1.27 1.27)) (justify left top) (hide yes)))
  (property "Description" "RGB LED with integrated controller" (at 207.01 99.06 0) (effects (font (size 1.27 1.27)) (hide yes)))
  (pin "4")
  (pin "1")
  (pin "3")
  (pin "2"))
 (symbol
  (lib_id "power:GND")
  (at 50.8 160.02 0)
  (unit 1)
  (exclude_from_sim no)
  (in_bom yes)
  (on_board yes)
  (dnp no)
  (fields_autoplaced yes)
  (property "Reference" "#PWR071" (at 50.8 166.37 0) (effects (font (size 1.27 1.27)) (hide yes)))
  (property "Value" "GND" (at 50.8 165.1 0) (effects (font (size 1.27 1.27))))
  (property "Footprint" "" (at 50.8 160.02 0) (effects (font (size 1.27 1.27)) (hide yes)))
  (property "Datasheet" "" (at 50.8 160.02 0) (effects (font (size 1.27 1.27)) (hide yes)))
  (property "Description" "Power symbol creates a global label with name \"GND\" , ground" (at 50.8 160.02 0) (effects (font (size 1.27 1.27)) (hide yes)))
  (pin "1"))
 (symbol
  (lib_id "LED:WS2812B")
  (at 143.51 99.06 0)
  (unit 1)
  (exclude_from_sim no)
  (in_bom yes)
  (on_board yes)
  (dnp no)
  (fields_autoplaced yes)
  (property "Reference" "D3" (at 154.94 92.6398 0) (effects (font (size 1.27 1.27))))
  (property "Value" "WS2812B" (at 154.94 95.1798 0) (effects (font (size 1.27 1.27))))
  (property "Footprint" "LED_SMD:LED_WS2812B_PLCC4_5.0x5.0mm_P3.2mm" (at 144.78 106.68 0) (effects (font (size 1.27 1.27)) (justify left top) (hide yes)))
  (property "Datasheet" "https://cdn-shop.adafruit.com/datasheets/WS2812B.pdf" (at 146.05 108.585 0) (effects (font (size 1.27 1.27)) (justify left top) (hide yes)))
  (property "Description" "RGB LED with integrated controller" (at 143.51 99.06 0) (effects (font (size 1.27 1.27)) (hide yes)))
  (pin "4")
  (pin "1")
  (pin "3")
  (pin "2"))
 (symbol
  (lib_id "Device:C")
  (at 50.8 149.86 0)
  (unit 1)
  (exclude_from_sim no)
  (in_bom yes)
  (on_board yes)
  (dnp no)
  (fields_autoplaced yes)
  (property "Reference" "C25" (at 54.61 148.5899 0) (effects (font (size 1.27 1.27)) (justify left)))
  (property "Value" "100n" (at 54.61 151.1299 0) (effects (font (size 1.27 1.27)) (justify left)))
  (property "Footprint" "Capacitor_SMD:C_1206_3216Metric_Pad1.33x1.80mm_HandSolder" (at 51.7652 153.67 0) (effects (font (size 1.27 1.27)) (hide yes)))
  (property "Datasheet" "~" (at 50.8 149.86 0) (effects (font (size 1.27 1.27)) (hide yes)))
  (property "Description" "Unpolarized capacitor" (at 50.8 149.86 0) (effects (font (size 1.27 1.27)) (hide yes)))
  (pin "1")
  (pin "2"))
 (symbol
  (lib_id "power:+5V")
  (at 177.8 87.63 0)
  (unit 1)
  (exclude_from_sim no)
  (in_bom yes)
  (on_board yes)
  (dnp no)
  (fields_autoplaced yes)
  (property "Reference" "#PWR081" (at 177.8 91.44 0) (effects (font (size 1.27 1.27)) (hide yes)))
  (property "Value" "+5V" (at 177.8 82.55 0) (effects (font (size 1.27 1.27))))
  (property "Footprint" "" (at 177.8 87.63 0) (effects (font (size 1.27 1.27)) (hide yes)))
  (property "Datasheet" "" (at 177.8 87.63 0) (effects (font (size 1.27 1.27)) (hide yes)))
  (property "Description" "Power symbol creates a global label with name \"+5V\"" (at 177.8 87.63 0) (effects (font (size 1.27 1.27)) (hide yes)))
  (pin "1"))
 (symbol
  (lib_id "Device:C")
  (at 177.8 99.06 0)
  (unit 1)
  (exclude_from_sim no)
  (in_bom yes)
  (on_board yes)
  (dnp no)
  (fields_autoplaced yes)
  (property "Reference" "C28" (at 181.61 97.7899 0) (effects (font (size 1.27 1.27)) (justify left)))
  (property "Value" "100n" (at 181.61 100.3299 0) (effects (font (size 1.27 1.27)) (justify left)))
  (property "Footprint" "Capacitor_SMD:C_1206_3216Metric_Pad1.33x1.80mm_HandSolder" (at 178.7652 102.87 0) (effects (font (size 1.27 1.27)) (hide yes)))
  (property "Datasheet" "~" (at 177.8 99.06 0) (effects (font (size 1.27 1.27)) (hide yes)))
  (property "Description" "Unpolarized capacitor" (at 177.8 99.06 0) (effects (font (size 1.27 1.27)) (hide yes)))
  (pin "1")
  (pin "2"))
 (symbol
  (lib_id "LED:WS2812B")
  (at 80.01 99.06 0)
  (unit 1)
  (exclude_from_sim no)
  (in_bom yes)
  (on_board yes)
  (dnp no)
  (fields_autoplaced yes)
  (property "Reference" "D1" (at 91.44 92.6398 0) (effects (font (size 1.27 1.27))))
  (property "Value" "WS2812B" (at 91.44 95.1798 0) (effects (font (size 1.27 1.27))))
  (property "Footprint" "LED_SMD:LED_WS2812B_PLCC4_5.0x5.0mm_P3.2mm" (at 81.28 106.68 0) (effects (font (size 1.27 1.27)) (justify left top) (hide yes)))
  (property "Datasheet" "https://cdn-shop.adafruit.com/datasheets/WS2812B.pdf" (at 82.55 108.585 0) (effects (font (size 1.27 1.27)) (justify left top) (hide yes)))
  (property "Description" "RGB LED with integrated controller" (at 80.01 99.06 0) (effects (font (size 1.27 1.27)) (hide yes)))
  (pin "4")
  (pin "1")
  (pin "3")
  (pin "2"))
 (symbol
  (lib_id "LED:WS2812B")
  (at 143.51 149.86 0)
  (unit 1)
  (exclude_from_sim no)
  (in_bom yes)
  (on_board yes)
  (dnp no)
  (fields_autoplaced yes)
  (property "Reference" "D4" (at 154.94 143.4398 0) (effects (font (size 1.27 1.27))))
  (property "Value" "WS2812B" (at 154.94 145.9798 0) (effects (font (size 1.27 1.27))))
  (property "Footprint" "LED_SMD:LED_WS2812B_PLCC4_5.0x5.0mm_P3.2mm" (at 144.78 157.48 0) (effects (font (size 1.27 1.27)) (justify left top) (hide yes)))
  (property "Datasheet" "https://cdn-shop.adafruit.com/datasheets/WS2812B.pdf" (at 146.05 159.385 0) (effects (font (size 1.27 1.27)) (justify left top) (hide yes)))
  (property "Description" "RGB LED with integrated controller" (at 143.51 149.86 0) (effects (font (size 1.27 1.27)) (hide yes)))
  (pin "4")
  (pin "1")
  (pin "3")
  (pin "2"))
 (symbol
  (lib_id "power:+5V")
  (at 50.8 33.02 0)
  (unit 1)
  (exclude_from_sim no)
  (in_bom yes)
  (on_board yes)
  (dnp no)
  (fields_autoplaced yes)
  (property "Reference" "#PWR066" (at 50.8 36.83 0) (effects (font (size 1.27 1.27)) (hide yes)))
  (property "Value" "+5V" (at 50.8 27.94 0) (effects (font (size 1.27 1.27))))
  (property "Footprint" "" (at 50.8 33.02 0) (effects (font (size 1.27 1.27)) (hide yes)))
  (property "Datasheet" "" (at 50.8 33.02 0) (effects (font (size 1.27 1.27)) (hide yes)))
  (property "Description" "Power symbol creates a global label with name \"+5V\"" (at 50.8 33.02 0) (effects (font (size 1.27 1.27)) (hide yes)))
  (pin "1"))
 (symbol
  (lib_id "Device:C")
  (at 114.3 149.86 0)
  (unit 1)
  (exclude_from_sim no)
  (in_bom yes)
  (on_board yes)
  (dnp no)
  (fields_autoplaced yes)
  (property "Reference" "C27" (at 118.11 148.5899 0) (effects (font (size 1.27 1.27)) (justify left)))
  (property "Value" "100n" (at 118.11 151.1299 0) (effects (font (size 1.27 1.27)) (justify left)))
  (property "Footprint" "Capacitor_SMD:C_1206_3216Metric_Pad1.33x1.80mm_HandSolder" (at 115.2652 153.67 0) (effects (font (size 1.27 1.27)) (hide yes)))
  (property "Datasheet" "~" (at 114.3 149.86 0) (effects (font (size 1.27 1.27)) (hide yes)))
  (property "Description" "Unpolarized capacitor" (at 114.3 149.86 0) (effects (font (size 1.27 1.27)) (hide yes)))
  (pin "1")
  (pin "2"))
 (symbol
  (lib_id "Device:C")
  (at 50.8 99.06 0)
  (unit 1)
  (exclude_from_sim no)
  (in_bom yes)
  (on_board yes)
  (dnp no)
  (fields_autoplaced yes)
  (property "Reference" "C24" (at 54.61 97.7899 0) (effects (font (size 1.27 1.27)) (justify left)))
  (property "Value" "100n" (at 54.61 100.3299 0) (effects (font (size 1.27 1.27)) (justify left)))
  (property "Footprint" "Capacitor_SMD:C_1206_3216Metric_Pad1.33x1.80mm_HandSolder" (at 51.7652 102.87 0) (effects (font (size 1.27 1.27)) (hide yes)))
  (property "Datasheet" "~" (at 50.8 99.06 0) (effects (font (size 1.27 1.27)) (hide yes)))
  (property "Description" "Unpolarized capacitor" (at 50.8 99.06 0) (effects (font (size 1.27 1.27)) (hide yes)))
  (pin "1")
  (pin "2"))
 (symbol
  (lib_id "Device:C")
  (at 114.3 99.06 0)
  (unit 1)
  (exclude_from_sim no)
  (in_bom yes)
  (on_board yes)
  (dnp no)
  (fields_autoplaced yes)
  (property "Reference" "C26" (at 118.11 97.7899 0) (effects (font (size 1.27 1.27)) (justify left)))
  (property "Value" "100n" (at 118.11 100.3299 0) (effects (font (size 1.27 1.27)) (justify left)))
  (property "Footprint" "Capacitor_SMD:C_1206_3216Metric_Pad1.33x1.80mm_HandSolder" (at 115.2652 102.87 0) (effects (font (size 1.27 1.27)) (hide yes)))
  (property "Datasheet" "~" (at 114.3 99.06 0) (effects (font (size 1.27 1.27)) (hide yes)))
  (property "Description" "Unpolarized capacitor" (at 114.3 99.06 0) (effects (font (size 1.27 1.27)) (hide yes)))
  (pin "1")
  (pin "2"))
 (symbol
  (lib_id "power:GND")
  (at 50.8 60.96 0)
  (unit 1)
  (exclude_from_sim no)
  (in_bom yes)
  (on_board yes)
  (dnp no)
  (property "Reference" "#PWR067" (at 50.8 67.31 0) (effects (font (size 1.27 1.27)) (hide yes)))
  (property "Value" "GND" (at 50.8 66.04 0) (effects (font (size 1.27 1.27))))
  (property "Footprint" "" (at 50.8 60.96 0) (effects (font (size 1.27 1.27)) (hide yes)))
  (property "Datasheet" "" (at 50.8 60.96 0) (effects (font (size 1.27 1.27)) (hide yes)))
  (property "Description" "Power symbol creates a global label with name \"GND\" , ground" (at 50.8 60.96 0) (effects (font (size 1.27 1.27)) (hide yes)))
  (pin "1"))
 (symbol
  (lib_id "power:+5V")
  (at 50.8 138.43 0)
  (unit 1)
  (exclude_from_sim no)
  (in_bom yes)
  (on_board yes)
  (dnp no)
  (fields_autoplaced yes)
  (property "Reference" "#PWR070" (at 50.8 142.24 0) (effects (font (size 1.27 1.27)) (hide yes)))
  (property "Value" "+5V" (at 50.8 133.35 0) (effects (font (size 1.27 1.27))))
  (property "Footprint" "" (at 50.8 138.43 0) (effects (font (size 1.27 1.27)) (hide yes)))
  (property "Datasheet" "" (at 50.8 138.43 0) (effects (font (size 1.27 1.27)) (hide yes)))
  (property "Description" "Power symbol creates a global label with name \"+5V\"" (at 50.8 138.43 0) (effects (font (size 1.27 1.27)) (hide yes)))
  (pin "1"))
 (symbol
  (lib_id "LED:WS2812B")
  (at 80.01 149.86 0)
  (unit 1)
  (exclude_from_sim no)
  (in_bom yes)
  (on_board yes)
  (dnp no)
  (fields_autoplaced yes)
  (property "Reference" "D2" (at 91.44 143.4398 0) (effects (font (size 1.27 1.27))))
  (property "Value" "WS2812B" (at 91.44 145.9798 0) (effects (font (size 1.27 1.27))))
  (property "Footprint" "LED_SMD:LED_WS2812B_PLCC4_5.0x5.0mm_P3.2mm" (at 81.28 157.48 0) (effects (font (size 1.27 1.27)) (justify left top) (hide yes)))
  (property "Datasheet" "https://cdn-shop.adafruit.com/datasheets/WS2812B.pdf" (at 82.55 159.385 0) (effects (font (size 1.27 1.27)) (justify left top) (hide yes)))
  (property "Description" "RGB LED with integrated controller" (at 80.01 149.86 0) (effects (font (size 1.27 1.27)) (hide yes)))
  (pin "4")
  (pin "1")
  (pin "3")
  (pin "2")))
